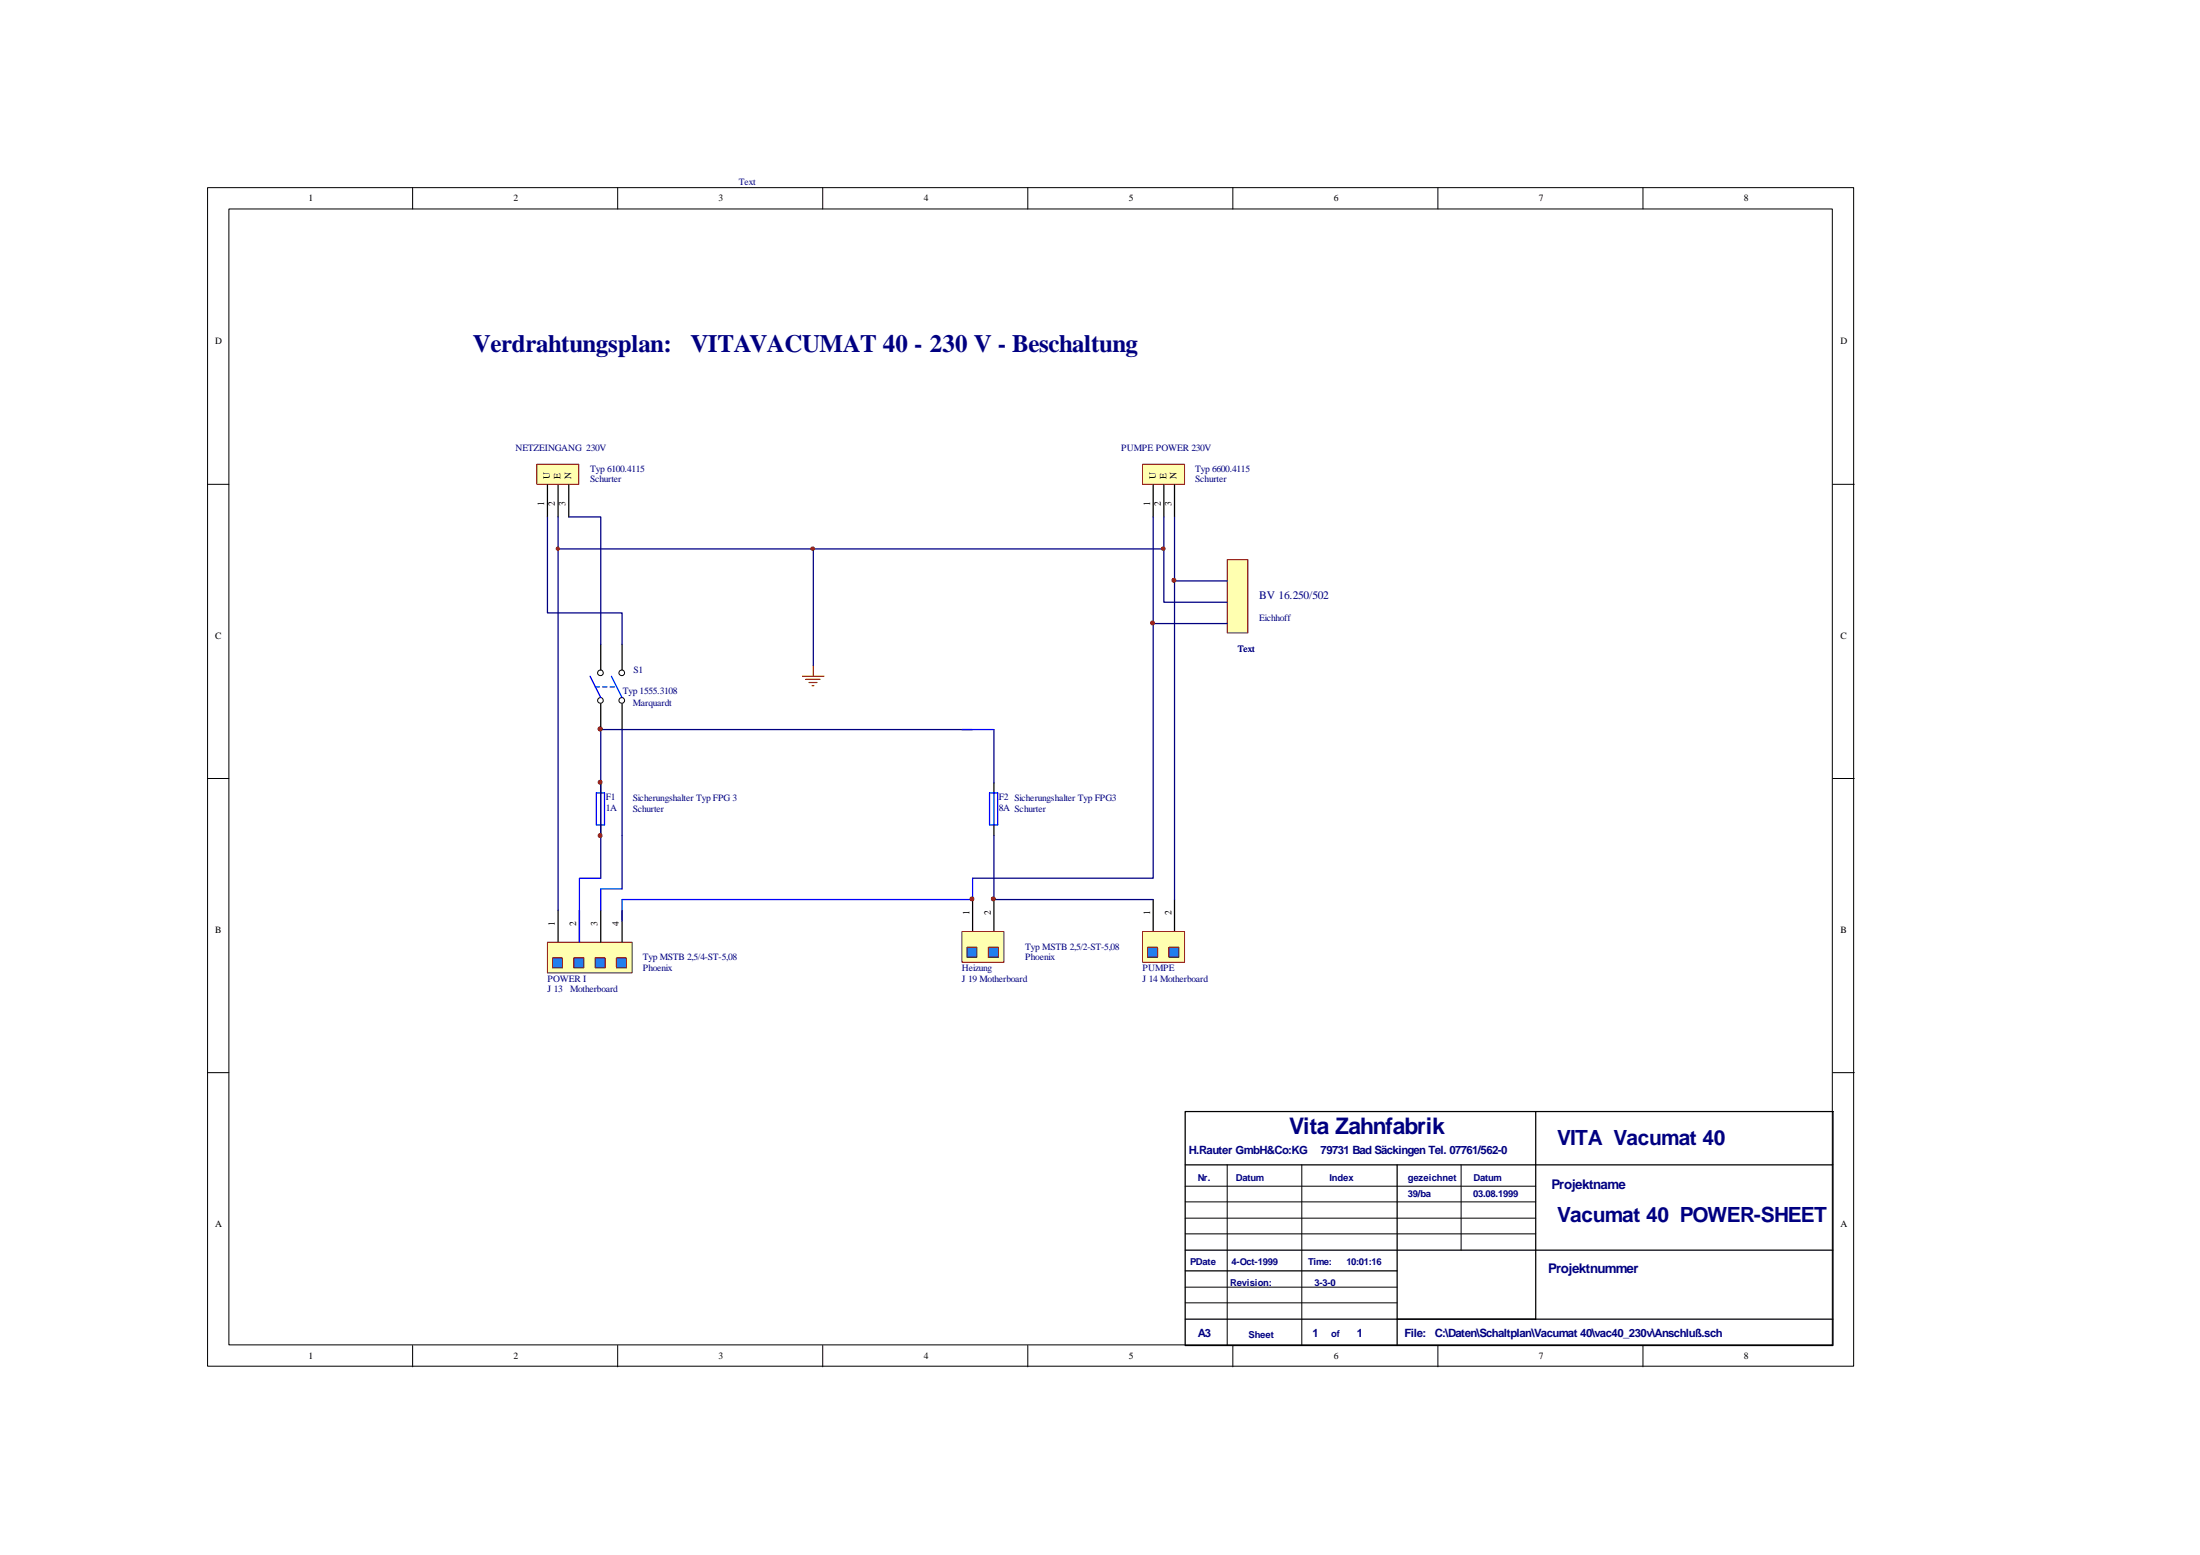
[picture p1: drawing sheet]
<svg xmlns="http://www.w3.org/2000/svg" width="297mm" height="210mm" viewBox="0 0 297 210" stroke-linecap="round" stroke-linejoin="round" font-family="sans-serif">
<g fill="none" stroke="#000" stroke-width=".14">
<path d="M28 25.3h222.3v159.1h-222.3zM30.9 28.2h216.5v153.3h-216.5zM55.7 25.3v2.9M83.4 25.3v2.9M111.1 25.3v2.9M138.8 25.3v2.9M166.5 25.3v2.9M194.1 25.3v2.9M221.8 25.3v2.9M28 65.4h2.9M247.5 65.4h2.9M28 105.1h2.9"/>
<path d="M247.5 105.1h2.9M28 144.8h2.9M165.7 157.2v24.4M175.8 157.2v24.4M197.3 157.2v11.6M247.5 144.8h2.9M160 175.9h28.6M160 173.8h28.6M160 166.6h47.3M160 164.4h47.3M160 162.2h47.3M160 160.1h47.3"/>
<path d="M55.7 181.6v2.9M83.4 181.6v2.9M111.1 181.6v2.9M138.8 181.6v2.9M166.5 181.6v2.9M194.1 181.6v2.9M221.8 181.6v2.9"/>
</g>
<path d="M160 150h87.5v31.6h-87.5zM160 157.2h87.5M188.6 157.2v24.4M207.3 150v28.1M160 178.1h87.5M160 171.5h28.6M160 168.8h87.5" fill="none" stroke="#000" stroke-width=".17"/>
<path d="M72.6 62.8h5.5v2.6h-5.5z" fill="#ffffb0"/>
<path d="M72.5 62.7h5.6v2.7h-5.6z" fill="none" stroke="#800000" stroke-width=".14"/>
<path d="M73.9 65.5v4.3M75.4 65.5v4.3M76.8 65.5v4.3" fill="none" stroke="#000" stroke-width=".17"/>
<path d="M154.3 62.8h5.6v2.6h-5.6z" fill="#ffffb0"/>
<path d="M154.3 62.7h5.6v2.7h-5.6z" fill="none" stroke="#800000" stroke-width=".14"/>
<path d="M155.7 65.5v4.3M157.1 65.5v4.3M158.6 65.5v4.3M75.4 122.9v4.3M78.2 122.9v4.3" fill="none" stroke="#000" stroke-width=".17"/>
<path d="M74 127.3h11.3v4h-11.3z" fill="#ffffb0"/>
<path d="M73.9 127.2h11.4v4.1h-11.4z" fill="none" stroke="#800000" stroke-width=".14"/>
<path d="M74.7 129.4h1.2v1.3h-1.2z" fill="#0080ff"/>
<path d="M74.6 129.3h1.3v1.4h-1.3z" fill="none" stroke="#800000" stroke-width=".14"/>
<path d="M77.6 129.4h1.2v1.3h-1.2z" fill="#0080ff"/>
<path d="M77.5 129.3h1.3v1.4h-1.3z" fill="none" stroke="#800000" stroke-width=".14"/>
<path d="M81.1 122.9v4.3M84 122.9v4.3" fill="none" stroke="#000" stroke-width=".17"/>
<path d="M80.4 129.4h1.3v1.3h-1.3z" fill="#0080ff"/>
<path d="M80.3 129.3h1.4v1.4h-1.4z" fill="none" stroke="#800000" stroke-width=".14"/>
<path d="M83.3 129.4h1.3v1.3h-1.3z" fill="#0080ff"/>
<path d="M83.2 129.3h1.4v1.4h-1.4z" fill="none" stroke="#800000" stroke-width=".14"/>
<path d="M155.7 121.4v4.3M158.6 121.4v4.3" fill="none" stroke="#000" stroke-width=".17"/>
<path d="M154.3 125.8h5.6v4.1h-5.6z" fill="#ffffb0"/>
<path d="M154.3 125.7h5.6v4.2h-5.6z" fill="none" stroke="#800000" stroke-width=".14"/>
<path d="M155 127.9h1.3v1.3h-1.3z" fill="#0080ff"/>
<path d="M154.9 127.9h1.4v1.3h-1.4z" fill="none" stroke="#800000" stroke-width=".14"/>
<path d="M157.9 127.9h1.3v1.3h-1.3z" fill="#0080ff"/>
<path d="M157.8 127.9h1.4v1.3h-1.4z" fill="none" stroke="#800000" stroke-width=".14"/>
<path d="M131.3 121.4v4.3M134.2 121.4v4.3" fill="none" stroke="#000" stroke-width=".17"/>
<path d="M130 125.8h5.6v4.1h-5.6z" fill="#ffffb0"/>
<path d="M129.9 125.7h5.7v4.2h-5.7z" fill="none" stroke="#800000" stroke-width=".14"/>
<path d="M130.6 127.9h1.3v1.3h-1.3z" fill="#0080ff"/>
<path d="M130.6 127.9h1.3v1.3h-1.3z" fill="none" stroke="#800000" stroke-width=".14"/>
<path d="M133.5 127.9h1.3v1.3h-1.3z" fill="#0080ff"/>
<path d="M133.4 127.9h1.4v1.3h-1.4z" fill="none" stroke="#800000" stroke-width=".14"/>
<path d="M73.9 69.8v12.9h10.1v4.3M75.4 69.8v53.1M76.8 69.8h4.3v17.2M155.7 69.8v48.7h-24.4M157.1 69.8v4.3h-81.7M158.6 69.8v51.6M84 98.5v21.5M131.3 98.5h-50.2v20M134.2 98.5v7.2M134.2 112.8v8.6h21.5" fill="none" stroke="#000080" stroke-width=".17"/>
<path d="M81.1 87v3.4M81.1 95v3.5M84 87v3.4M84 95v3.5M81.1 105.7v1.3M81.1 111.4v1.4M134.2 105.7v1.3M134.2 111.4v1.4" fill="none" stroke="#000" stroke-width=".17"/>
<path d="M79.7 91.3l1.4 2.9M80.3 92.7h.6M81.4 92.7h.6M82.4 92.7h.6M82.5 91.3l1.5 2.9M80.5 107h1.1v4.4h-1.1zM81.1 107v4.4M133.6 107h1.1v4.4h-1.1zM134.2 107v4.4" fill="none" stroke="#00f" stroke-width=".17"/>
<g fill="none" stroke="#000" stroke-width=".14">
<circle cx="81.1" cy="90.8" r=".38"/>
<circle cx="81.1" cy="94.5" r=".38"/>
<circle cx="84" cy="90.8" r=".38"/>
<circle cx="84" cy="94.5" r=".38"/>
</g>
<path d="M75.1 74l.3-.2 .1 .1v.3h-.3z" fill-rule="evenodd" fill="#800000" stroke="#800000" stroke-width=".14"/>
<path d="M108.4 91.3h2.9M108.8 91.7h1.9M109.2 92.1h1.1M109.6 92.6h.3M109.8 89.8v1.5" fill="none" stroke="#f00" stroke-width=".17"/>
<path d="M165.8 75.6h2.7v9.8h-2.7z" fill="#ffffb0"/>
<path d="M165.7 75.5h2.8v9.9h-2.8z" fill="none" stroke="#800000" stroke-width=".14"/>
<path d="M109.8 74.1v15.7M157.1 74.1v7.2h8.6M158.6 78.4h7.1M155.7 84.2h10" fill="none" stroke="#000080" stroke-width=".17"/>
<g fill="#800000" stroke="#800000" stroke-width=".14">
<path d="M156.8 74a.26 .26 0 0 1 .3-.1 .26 .26 0 0 1 .2 .2l-.2 .2-.2-.1z" fill-rule="evenodd"/>
<path d="M109.5 74a.26 .26 0 0 1 .3-.1 .26 .26 0 0 1 .2 .2l-.3 .2-.2-.1z" fill-rule="evenodd"/>
<circle cx="158.5" cy="78.3" r=".26"/>
<circle cx="155.6" cy="84.1" r=".26"/>
<circle cx="134.1" cy="121.3" r=".26"/>
<circle cx="81" cy="112.8" r=".26"/>
<circle cx="81" cy="105.6" r=".26"/>
<circle cx="81" cy="98.4" r=".26"/>
<circle cx="131.2" cy="121.3" r=".26"/>
</g>
<path d="M129.9 98.5h4.3M81.1 118.5h-2.9v8.7M84 120h-2.9v2.9M131.3 118.5v2.9h-47.3v2.9" fill="none" stroke="#00f" stroke-width=".17"/>
<g font-size="3.4" fill="#000080">
<text x="63.8" y="47.5">Verdrahtungsplan:</text>
<text x="93.2" y="47.5">VITAVACUMAT 40 - 230 V - Beschaltung</text>
</g>
<text font-size="3.1" fill="#000080" x="174.1" y="153.1">Vita Zahnfabrik</text>
<g font-size="2.8" fill="#000080">
<text x="210.2" y="154.6">VITA Vacumat 40</text>
<text x="210.2" y="164.9">Vacumat 40 POWER-SHEET</text>
</g>
<g font-size="1.8" fill="#000080">
<text x="209.5" y="160.5">Projektname</text>
<text x="209" y="171.8">Projektnummer</text>
</g>
<text font-size="1.6" fill="#000080" x="170" y="80.9">BV 16.250/502</text>
<g font-size="1.5" fill="#000080">
<text x="160.5" y="155.8">H.Rauter GmbH&amp;Co:KG</text>
<text x="178.3" y="155.8">79731 Bad Säckingen Tel. 07761/562-0</text>
<text x="161.7" y="180.4">A3</text>
<text x="177.2" y="180.4">1</text>
<text x="183.2" y="180.4">1</text>
<text x="189.7" y="180.4">File:</text>
<text x="193.7" y="180.4">C:\Daten\Schaltplan\Vacumat 40\vac40_230v\Anschluß.sch</text>
</g>
<g font-size="1.3">
<text x="41.7" y="27.2">1</text>
<text x="69.3" y="27.2">2</text>
<text x="97" y="27.2">3</text>
<text x="124.7" y="27.2">4</text>
<text x="152.4" y="27.2">5</text>
<text x="180.1" y="27.2">6</text>
<text x="207.8" y="27.2">7</text>
<text x="235.5" y="27.2">8</text>
<text x="29" y="46.5">D</text>
<text x="248.5" y="46.5">D</text>
<text x="74.3" y="64.6" transform="rotate(-90 74.3 64.6)">U</text>
<text x="75.7" y="64.6" transform="rotate(-90 75.7 64.6)">E</text>
<text x="77.1" y="64.6" transform="rotate(-90 77.1 64.6)">N</text>
<text x="156" y="64.6" transform="rotate(-90 156 64.6)">U</text>
<text x="157.5" y="64.6" transform="rotate(-90 157.5 64.6)">E</text>
<text x="158.8" y="64.6" transform="rotate(-90 158.8 64.6)">N</text>
<text x="73.5" y="68.3" transform="rotate(-90 73.5 68.3)">1</text>
<text x="74.9" y="68.3" transform="rotate(-90 74.9 68.3)">2</text>
<text x="76.4" y="68.3" transform="rotate(-90 76.4 68.3)">3</text>
<text x="155.3" y="68.3" transform="rotate(-90 155.3 68.3)">1</text>
<text x="156.7" y="68.3" transform="rotate(-90 156.7 68.3)">2</text>
<text x="158.2" y="68.3" transform="rotate(-90 158.2 68.3)">3</text>
<text x="29" y="86.2">C</text>
<text x="248.5" y="86.2">C</text>
<text x="29" y="125.9">B</text>
<text x="74.9" y="125" transform="rotate(-90 74.9 125)">1</text>
<text x="77.8" y="125" transform="rotate(-90 77.8 125)">2</text>
<text x="80.7" y="125" transform="rotate(-90 80.7 125)">3</text>
<text x="83.6" y="125" transform="rotate(-90 83.6 125)">4</text>
<text x="130.9" y="123.5" transform="rotate(-90 130.9 123.5)">1</text>
<text x="133.8" y="123.5" transform="rotate(-90 133.8 123.5)">2</text>
<text x="155.3" y="123.5" transform="rotate(-90 155.3 123.5)">1</text>
<text x="158.2" y="123.5" transform="rotate(-90 158.2 123.5)">2</text>
<text x="248.5" y="125.9">B</text>
<text x="29" y="165.6">A</text>
<text x="248.5" y="165.6">A</text>
<text x="41.7" y="183.4">1</text>
<text x="69.3" y="183.4">2</text>
<text x="97" y="183.4">3</text>
<text x="124.7" y="183.4">4</text>
<text x="152.4" y="183.4">5</text>
<text x="180.1" y="183.4">6</text>
<text x="207.8" y="183.4">7</text>
<text x="235.5" y="183.4">8</text>
</g>
<g font-size="1.3" fill="#000080">
<text x="99.7" y="25">Text</text>
<text x="69.6" y="60.9">NETZEINGANG 230V</text>
<text x="79.7" y="63.8">Typ 6100.4115</text>
<text x="79.7" y="65.1">Schurter</text>
<text x="151.4" y="60.9">PUMPE POWER 230V</text>
<text x="161.4" y="63.8">Typ 6600.4115</text>
<text x="161.4" y="65.1">Schurter</text>
<text x="170" y="83.8">Eichhoff</text>
<text x="167.1" y="88.1">Text</text>
<text x="84.1" y="93.7">Typ 1555.3108</text>
<text x="85.4" y="95.3">Marquardt</text>
<text x="85.5" y="90.9">S1</text>
<text x="81.8" y="108">F1</text>
<text x="81.8" y="109.5">1A</text>
<text x="85.4" y="108.1">Sicherungshalter Typ FPG 3</text>
<text x="85.4" y="109.6">Schurter</text>
<text x="134.9" y="108">F2 Sicherungshalter Typ FPG3</text>
<text x="134.9" y="109.5">8A Schurter</text>
<text x="86.8" y="129.6">Typ MSTB 2,5/4-ST-5,08</text>
<text x="86.8" y="131.1">Phoenix</text>
<text x="129.9" y="131.1">Heizung</text>
<text x="138.4" y="128.3">Typ MSTB 2,5/2-ST-5,08</text>
<text x="138.4" y="129.6">Phoenix</text>
<text x="154.3" y="131.1">PUMPE</text>
<text x="73.9" y="132.5">POWER I</text>
<text x="73.9" y="134">J 13</text>
<text x="77" y="134">Motherboard</text>
<text x="129.9" y="132.5">J 19 Motherboard</text>
<text x="154.3" y="132.5">J 14 Motherboard</text>
<text x="161.7" y="159.4">Nr.</text>
<text x="166.9" y="159.4">Datum</text>
<text x="179.5" y="159.4">Index</text>
<text x="190.1" y="159.4">gezeichnet</text>
<text x="190.1" y="161.6">39/ba</text>
<text x="198.9" y="161.6">03.08.1999</text>
<text x="199" y="159.4">Datum</text>
<text x="160.7" y="170.7">PDate</text>
<text x="166.1" y="173.6">Revision:</text>
<text x="166.3" y="170.7">4-Oct-1999</text>
<text x="176.6" y="170.7">Time:</text>
<text x="177.5" y="173.6">3-3-0</text>
<text x="181.8" y="170.7">10:01:16</text>
<text x="168.6" y="180.6">Sheet</text>
<text x="179.7" y="180.4">of</text>
</g>
</svg>
